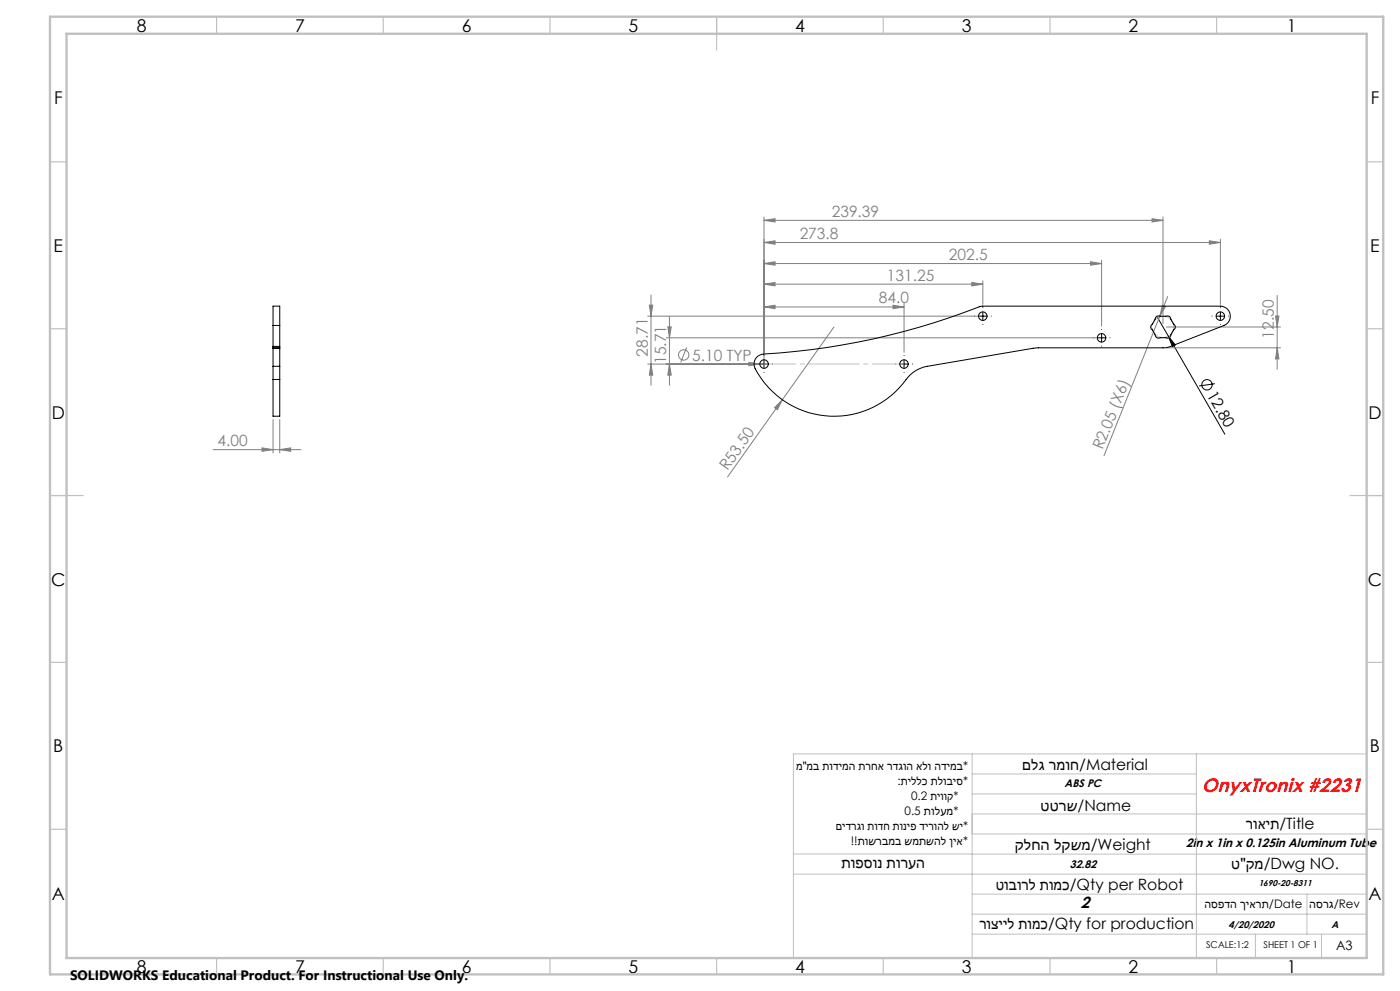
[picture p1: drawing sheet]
<svg xmlns="http://www.w3.org/2000/svg" width="420mm" height="297mm" viewBox="0 0 420 297" stroke-linecap="round" stroke-linejoin="round" font-family="sans-serif">
<g fill="none" stroke="#808080" stroke-width=".3">
<path d="M229.2 79l3.3-.5v1zM229.2 72.7l3.3-.5v1zM229.2 79h101.3M229.2 72.7h136.9M229.2 66l3.3-.5v1zM229.2 65v43.1M229.2 66h119.7M327.2 78.5l3.3 .5-3.3 .5zM330.5 78v19.7M345.6 65.5l3.3 .5-3.3 .5zM348.9 65v32M362.8 72.2l3.3 .5-3.3 .5z"/>
<path d="M366.1 71.7v19.5M194.3 94.8h99.5M194.8 91.4h1l-.5 3.4zM195.3 88.4v27.1M200.3 98h1.1l-.6 3.2zM200.8 94.9v20.6M229.2 85.2l3.3-.5v1zM229.2 85.2h65.7M229.2 92l3.3-.5v1zM229.2 92h42M250.2 98l-15.5 21.8M267.9 91.5l3.3 .5-3.3 .5z"/>
<path d="M271.2 91v14.6M291.5 84.7l3.4 .5-3.4 .5zM294.9 84.2v7M348.7 91.5l.9 .4-1.7 2.9zM349.9 98h34.3M350.3 88.9l-19.1 47.7M382.7 94.7h1l-.5 3.3zM383.2 88.5v22.1M194.3 109.1h36.2M195.3 109.1l.5 3.3h-1zM199.8 101.2h129.7M200.8 109.1l.6 3.3h-1.1z"/>
<path d="M206 104.1l-1.8 4.5M224.6 108.6l3.3 .5-3.3 .5zM234.7 119.8l-1.5 3-.8-.6zM234.7 119.8l-16.4 23.1M349.9 104.2h34.3M383.2 104.2l.5 3.4h-1zM63.9 134.8h26.4M78.6 134.2l3.3 .6-3.3 .5zM81.9 125.8v9.9M83.9 134.8l3.3-.6v1.1zM83.9 125.8v9.9"/>
<circle cx="205.1" cy="106.4" r="1.56"/>
</g>
<g fill="none" stroke="#000" stroke-width=".3">
<path d="M293.6 94.8h2.5M294.9 93.5v2.5M347.3 95.2l3.2 5.6M364.8 94.8h2.5M366.1 93.5v2.5M228 109.1h2.5M229.2 107.9v2.4M269.9 109.1h2.6M271.2 107.9v2.4M329.2 101.2h2.5M330.5 100v2.5M350.5 100.8l2.1 2.6-.9 .5z"/>
<path d="M350.5 100.8l17 29.3M364.5 115l-4.8 .7"/>
<circle cx="362.1" cy="115.3" r="1.55"/>
</g>
<path d="M352 97.1a3.2 3.2 0 0 0-5.4-1.4 3.2 3.2 0 0 0 1.4 5.4 3.2 3.2 0 0 0 4-3.8v-.2" fill="none" stroke="#c0c0c0" stroke-width=".3" stroke-dasharray="15.2 1.3 1.3 1.3" stroke-dashoffset="7.1" stroke-linecap="butt"/>
<g fill="none" stroke="#000" stroke-width=".3" stroke-dasharray="15.2 1.3 1.3 1.3">
<path d="M292.4 94.7h-.1M294.9 92.2h.1M294.9 97.2v.1M297.4 94.7h.1M330.5 98.7h.1M363.6 94.7h.1M366.1 92.2h.1M366.1 97.2v.1M368.6 94.7h.1M226.7 109.1h.1M229.2 106.6h.1M229.2 111.6h.1"/>
<path d="M231.7 109.1h.1M268.7 109.1h.1M271.2 106.6h.1M271.2 111.6h.1M273.7 109.1h.1M328 101.2h.1M330.5 103.7v.1M333 101.2h.1"/>
</g>
<path d="M229.2 109.1h42" fill="none" stroke="#c0c0c0" stroke-width=".3" stroke-dasharray="15.2 1.3 1.3 1.3" stroke-dashoffset="5.7"/>
<g fill="none" stroke="#c0c0c0" stroke-width=".3">
<path d="M347.1 94.8h3.7l1.8 3.2-1.8 3.2h-3.7l-1.9-3.2zM291.6 226v61.1M291.6 231.9h67.3M291.6 237.9h67.3M358.9 226v61.1M410 226h-172v61.1M238 255.9h53.6M291.6 243.9h118.4M291.6 249.9h118.4M291.6 256h118.4M238 262h172M291.6 268h118.4"/>
<path d="M291.6 280h118.4M291.6 274h118.4M376.6 280v7.1M392.1 268v12M396.5 280v7.1"/>
</g>
<g fill="none" stroke="#c0c0c0" stroke-width=".35">
<path d="M65 5v5M115 5v5M165 5v5M215 5v10M265 5v5M315 5v5M365 5v5M15 48.5h5M410 48.5h5M15 98.5h5M410 98.5h5M15 148.5h10"/>
<path d="M405 148.5h10M15 198.5h5M410 198.5h5M15 248.5h5M410 248.5h5M65 287v5M115 287v5M165 287v5M215 287v5M265 287v5M315 287v5M365 287v5"/>
</g>
<path d="M15 5h400v287h-400zM20 10.1h390v277h-390z" fill="none" stroke="#c0c0c0" stroke-width=".7"/>
<path d="M350.5 100.8l2.1 2.6-.9 .5z" fill="#000"/>
<g fill="#808080">
<path d="M224.6 108.6l3.3 .5-3.3 .5z"/>
<path d="M234.7 119.8l-1.5 3-.8-.6z"/>
<path d="M348.7 91.5l.9 .4-1.7 2.9z"/>
<path d="M345.6 65.5l3.3 .5-3.3 .5zM229.2 66l3.3-.5v1z"/>
<path d="M194.8 91.4h1l-.5 3.4zM195.3 109.1l.5 3.3h-1zM200.3 98h1.1l-.6 3.2zM200.8 109.1l.6 3.3h-1.1zM382.7 94.7h1l-.5 3.3zM383.2 104.2l.5 3.4h-1z"/>
<path d="M291.5 84.7l3.4 .5-3.4 .5zM229.2 85.2l3.3-.5v1zM327.2 78.5l3.3 .5-3.3 .5zM229.2 79l3.3-.5v1zM362.8 72.2l3.3 .5-3.3 .5zM229.2 72.7l3.3-.5v1z"/>
<path d="M229.2 92l3.3-.5v1zM267.9 91.5l3.3 .5-3.3 .5zM78.6 134.2l3.3 .6-3.3 .5zM83.9 134.8l3.3-.6v1.1z"/>
</g>
<g fill="none" stroke="#000" stroke-width=".3">
<path d="M81.9 97.5v-5.7h2v5.7M81.9 97.5h2M81.9 97.5v6.3M83.9 97.5v6.3M346.9 95l.7-.3 2.1 .1a1.01 1.01 0 0 1 1.6 .9l.8 1.4a1 1 0 0 1 0 1.8l-.8 1.4a1.01 1.01 0 0 1-1.6 .9h-1.6a1.04 1.04 0 0 1-1.6-.9l-.8-1.4a1.03 1.03 0 0 1 0-1.8zM81.9 103.8v.4M81.9 104.2v.2M81.9 109.8v3.9M81.9 113.7v11h2v-11M81.9 104.2h2M81.9 103.8h2M81.9 104.4v5.4"/>
<path d="M81.9 104.4h2M81.9 109.8h2M81.9 113.7h2M83.9 103.8v.4M83.9 104.2v.2M83.9 109.8v3.9M83.9 104.4v5.4M226.9 107.1l1.6-.9a220.7 220.7 0 0 0 66.1-14.4h71.5a3 3 0 0 1 2.9 2.4 3 3 0 0 1-1.8 3.3l-17.4 6.7-39.1 .1-32.5 5.5a10.6 10.6 0 0 0-7.4 5.2 26.7 26.7 0 0 1-44.5-5 3 3 0 0 1 .6-2.9z"/>
<circle cx="294.8" cy="94.7" r="1.27"/>
<circle cx="366.1" cy="94.7" r="1.27"/>
<circle cx="229.2" cy="109.1" r="1.28"/>
<circle cx="271.2" cy="109.1" r="1.27"/>
<circle cx="330.5" cy="101.3" r="1.28"/>
</g>
<text font-size="5.8" fill="#f00" x="360.5" y="237.4">OnyxTronix #2231</text>
<g font-size="5.3">
<text x="41" y="9.5">8</text>
<text x="88.5" y="9.5">7</text>
<text x="138.5" y="9.5">6</text>
<text x="188.5" y="9.5">5</text>
<text x="238.5" y="9.5">4</text>
<text x="288.5" y="9.5">3</text>
<text x="338.5" y="9.5">2</text>
<text x="386" y="9.5">1</text>
<text x="16.2" y="31.3">F</text>
<text x="411.2" y="31.3">F</text>
<text x="16.1" y="75.5">E</text>
<text x="411.1" y="75.5">E</text>
<text x="15.5" y="125.5">D</text>
<text x="410.5" y="125.5">D</text>
<text x="15.4" y="175.5">C</text>
<text x="410.4" y="175.5">C</text>
<text x="16" y="225.5">B</text>
<text x="411" y="225.5">B</text>
<text x="15.5" y="269.8">A</text>
<text x="410.5" y="269.8">A</text>
<text x="41" y="291.5">8</text>
<text x="88.5" y="291.5">7</text>
<text x="138.5" y="291.5">6</text>
<text x="188.5" y="291.5">5</text>
<text x="238.5" y="291.5">4</text>
<text x="288.5" y="291.5">3</text>
<text x="338.5" y="291.5">2</text>
<text x="386" y="291.5">1</text>
</g>
<text font-size="4.8" x="324.3" y="272">2</text>
<g font-size="4.7" fill="#808080">
<text x="249.5" y="65">239.39</text>
<text x="239.9" y="71.7">273.8</text>
<text x="284.7" y="77.9">202.5</text>
<text x="266.1" y="84.1">131.25</text>
<text x="263.7" y="91">84.0</text>
<text x="382.2" y="101.5" transform="rotate(-90 382.2 101.5)">12.50</text>
<text x="194.3" y="106.9" transform="rotate(-90 194.3 106.9)">28.71</text>
<text x="199.9" y="109.1" transform="rotate(-90 199.9 109.1)">15.71</text>
<text x="207.7" y="108.1">5.10 TYP</text>
<text x="65.2" y="133.7">4.00</text>
<text x="330.7" y="135" transform="rotate(-68 330.7 135)">R2.05 (X6)</text>
<text x="218.2" y="141.3" transform="rotate(-55 218.2 141.3)">R53.50</text>
</g>
<g font-size="4.7">
<text x="361.9" y="118.4" transform="rotate(60 361.9 118.4)">12.80</text>
<text x="306.7" y="230.7">םלג רמוח/Material</text>
<text x="312.2" y="243">טטרש/Name</text>
<text x="373.8" y="248.3">רואית/Title</text>
<text x="304.5" y="254.7">קלחה לקשמ/Weight</text>
<text x="252.4" y="260.3">תופסונ תורעה</text>
<text x="369.4" y="260.6">ט&quot;קמ/Dwg NO.</text>
<text x="298.7" y="266.8">טובורל תומכ/Qty per Robot</text>
<text x="293.8" y="278.4">רוצייל תומכ/Qty for production</text>
</g>
<text font-size="4.1" x="21" y="293.7">SOLIDWORKS Educational Product. For Instructional Use Only.</text>
<text font-size="3.9" x="400.8" y="284.6">A3</text>
<text font-size="3.7" x="355.9" y="254">2in x 1in x 0.125in Aluminum Tube</text>
<g font-size="3.5">
<text x="238.8" y="230.7">מ&quot;מב תודימה תרחא רדגוה אלו הדימב*</text>
<text x="269.2" y="235.2">:תיללכ תלוביס*</text>
<text x="273.3" y="239.8">0.2 תיווק*</text>
<text x="271.4" y="244.3">0.5 תולעמ*</text>
<text x="250.8" y="248.8">םידרגו תודח תוניפ דירוהל שי*</text>
<text x="255.2" y="253.3">!!תושרבמב שמתשהל ןיא*</text>
<text x="361.3" y="272">הספדה ךיארת/Date</text>
<text x="392.8" y="272">הסרג/Rev</text>
</g>
<g font-size="3.3">
<text x="319.4" y="235.9">ABS PC</text>
<text x="320.9" y="260.2">32.82</text>
</g>
<g font-size="2.9">
<text x="368.6" y="278.1">4/20/2020</text>
<text x="399.5" y="278.1">A</text>
</g>
<g font-size="2.8">
<text x="361.8" y="284.1">SCALE:1:2</text>
<text x="379.1" y="284.1">SHEET 1 OF 1</text>
</g>
<text font-size="2.6" x="377.6" y="265.5">1690-20-8311</text>
</svg>
